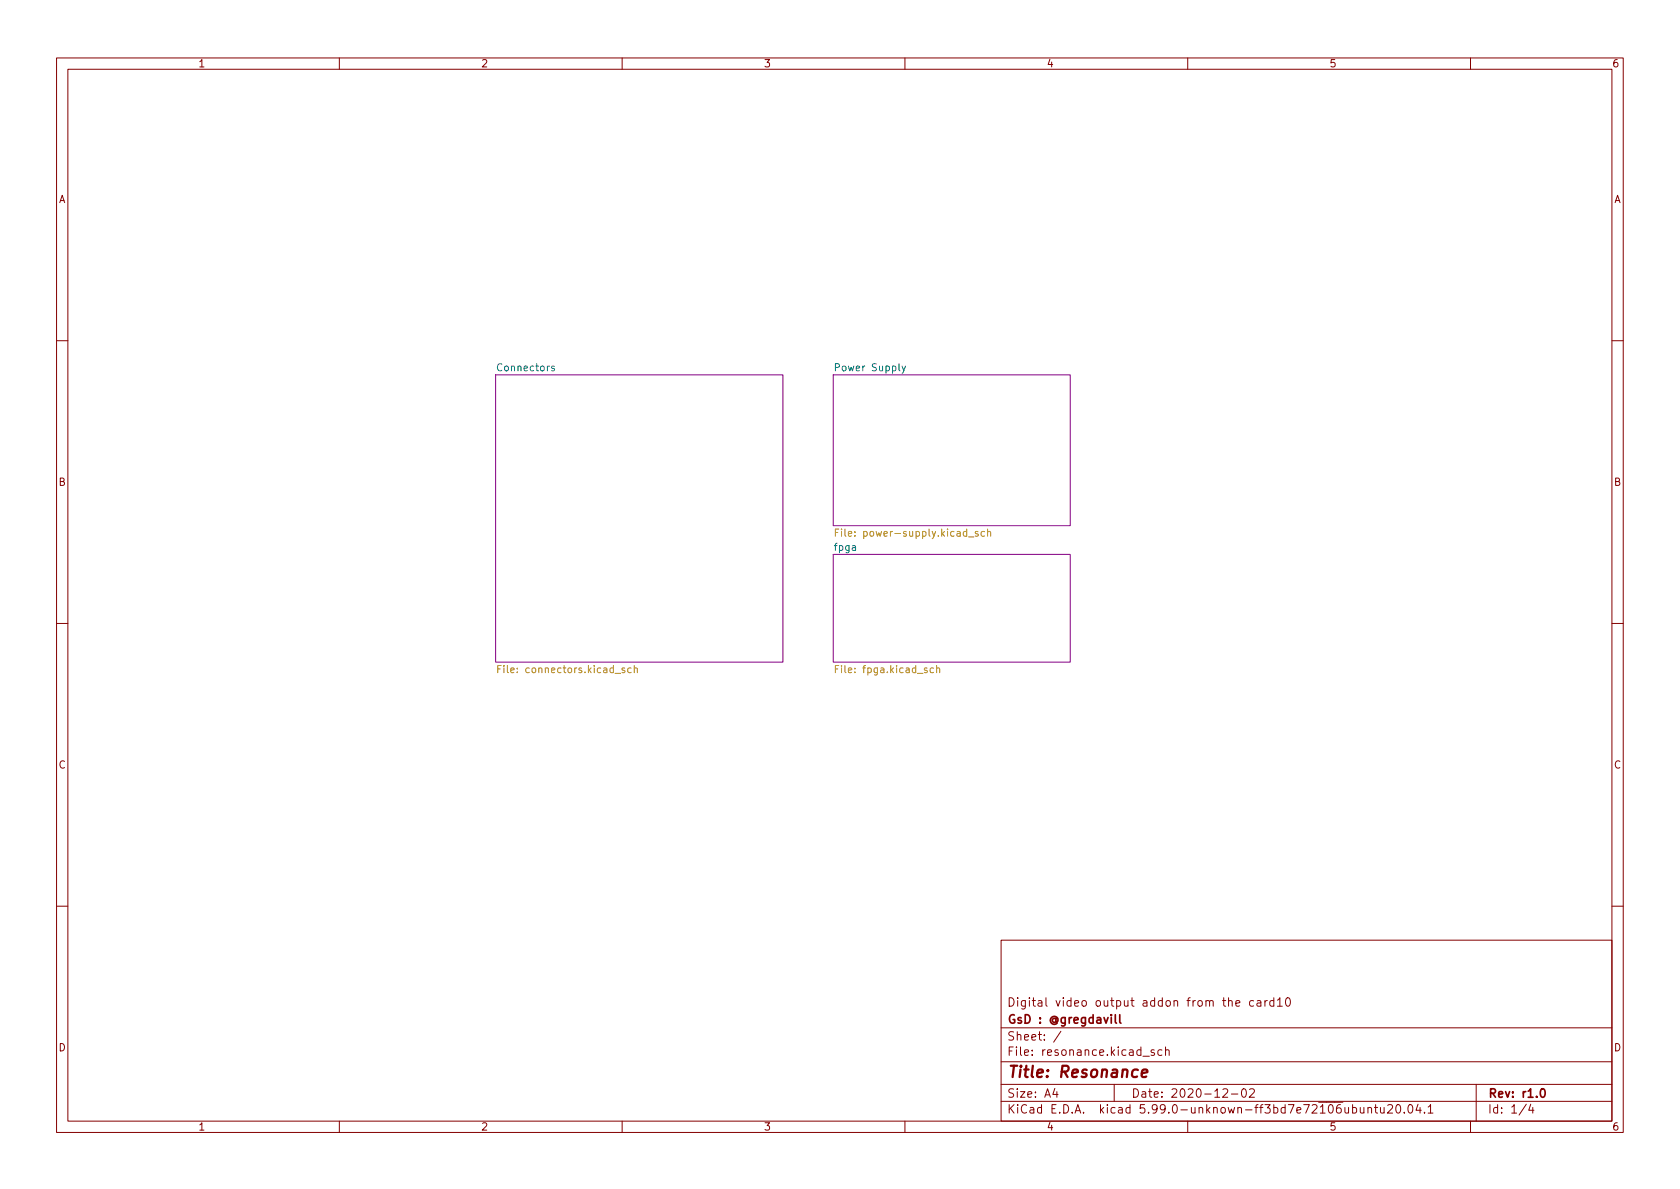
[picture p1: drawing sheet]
<svg xmlns="http://www.w3.org/2000/svg" width="297mm" height="210mm" viewBox="0 0 297 210" stroke-linecap="round" stroke-linejoin="round" font-family="sans-serif">
<g fill="none" stroke="#840000" stroke-width=".18">
<path d="M10 10.2h277v190.1h-277zM12 12.2h273v186.1h-273zM60 10.2v2M110 10.2v2M160 10.2v2M210 10.2v2M260 10.2v2M10 60.2h2M285 60.2h2M10 110.2h2M285 110.2h2M10 160.2h2"/>
<path d="M177 166.3h108v32h-108zM218.5 177.4l.7-.1-.1-.3-.4-.1-.2 .2 .1 .8h.5M221.6 177l-.4-.1-.3 .3v.4l.2 .3h.5M222.3 177h.6v.9M222.9 177.3l-.5 .1a.29 .29 0 0 0-.2 .2 .29 .29 0 0 0 .2 .3h.5M223.6 176.9v1M224.1 176.9l-.3 .1-.2 .2M225.2 177l-.4-.1-.3 .3v.4l.1 .3h.6M225.2 176.4v1.5M225.9 176.9l.4-.5v1.5M225.9 177.9h.8M227.4 176.6l.2-.2a.81 .81 0 0 1 .6 .7 .81 .81 0 0 1-.3 .8h-.1a.81 .81 0 0 1-.4-1.3z"/>
<path d="M285 160.2h2M60 198.3v2M110 198.3v2M160 198.3v2M177 194.8h108M177 191.8h108M177 187.8h108M177 181.8h108M186.5 192.5l-.4 1h1M186.9 193v1M187.6 182.4l-1.3 1.9M197 191.8v3"/>
<path d="M202.1 186.8h1.1M204.1 185.7l-.4-.1-.2 .2 .1 .3 .5 .1v.4h-.6M205.4 185.7l-.4-.1-.3 .3v.4l.2 .3h.5M206.1 185.8l.2-.2 .3 .1 .1 .9M206.1 185.1v1.5M210 198.3v2M216.2 192.7l.6-.2 .2 .2 .1 .3-1 1h1M217.7 193.5h1.2M219.7 192.6l.2-.1a.81 .81 0 0 1 .5 .7 .81 .81 0 0 1-.3 .8h-.1a.81 .81 0 0 1-.6-.6 .81 .81 0 0 1 .3-.8zM220.9 192.7l.6-.2 .2 .2 .1 .3-.9 1h.9M241.9 196l.2-.2 .3 .1 .1 .9M241.9 195.8v1"/>
<path d="M243 195.8h.6M243.2 195.3v1.3l.4 .2M244.1 195.8v1h.4l.2-.1M244.7 195.8v1M245.4 195.5l.5-.2 .2 .2 .1 .3-.9 1h.9M247 195.4l.1-.1a.81 .81 0 0 1 .6 .7 .81 .81 0 0 1-.3 .8h-.1a.81 .81 0 0 1-.6-.6 .81 .81 0 0 1 .3-.8zM248.3 196.7v.1M249.1 195.4l.2-.1a.81 .81 0 0 1 .6 .7 .81 .81 0 0 1-.3 .8h-.2a.81 .81 0 0 1-.5-.6 .81 .81 0 0 1 .2-.8zM250.7 195.3l-.3 1h.9M251.1 195.8v1M251.9 196.7v.1M252.5 195.8l.4-.5v1.5"/>
<path d="M252.5 196.8h.9M260 198.3v2M261 191.8v6.5M269.9 195.3l-1.3 1.9M270.6 195.3l-.3 1h.9M271 195.8v1"/>
</g>
<path d="M197.2 179.4v1.3l.2 .2M198 179.4v1.3l.2 .2M272.6 192.6l.1-.1a.81 .81 0 0 1 .6 .7 .81 .81 0 0 1-.3 .8h-.2a.82 .82 0 0 1-.5-.6 .82 .82 0 0 1 .3-.8z" fill="none" stroke="#840000" stroke-width=".3"/>
<path d="M201.9 189.8l1-.2-.1-.4-.5-.1-.4 .3v1l.2 .1 .6-.1" fill="none" stroke="#840000" stroke-width=".4"/>
<g fill="#fff" stroke="#fff" stroke-width=".18">
<path d="M147.3 66.3h41.9v26.7h-41.9z"/>
<path d="M147.3 98h41.9v19.1h-41.9z"/>
<path d="M87.6 66.3h50.8v50.8h-50.8z"/>
</g>
<path d="M87.6 66.3h50.8v50.8h-50.8zM147.3 66.3h41.9v26.7h-41.9zM147.3 98h41.9v19.1h-41.9z" fill="none" stroke="#840084" stroke-width=".18"/>
<path d="M98 64.8l-.3-.1-.2 .2 .1 .2 .4 .1v.3h-.5M159.5 64.7l.3 .9M160.1 64.7l-.4 1.2-.2 .1" fill="none" stroke="#008484" stroke-width=".18"/>
<g fill="none" stroke="#b58900" stroke-width=".18">
<path d="M147.7 94.2h.4M148.3 93.6h-.6v1.2M172.9 94h-.3l-.2 .2 .1 .1 .4 .2v.3h-.5M174.1 94h-.4l-.2 .2 .1 .6h.5M174.6 94.1l.2-.1h.3l.1 .8M174.6 93.6v1.2M88 118.3h.4M88.6 117.7h-.6v1.3M110.4 118.2l-.3-.1-.1 .2v.2l.4 .1v.3h-.4M111.6 118.2l-.4-.1-.2 .2 .1 .6h.5M112.1 118.2l.2-.1 .3 .1 .1 .8M112.1 117.7v1.3"/>
<path d="M147.7 118.3h.4M148.3 117.7h-.6v1.3M165.1 118.2l-.4-.1-.2 .2 .1 .6h.5M165.6 118.2l.2-.1 .3 .1v.8M165.6 117.7v1.3"/>
</g>
<text font-size="2.8" fill="#840000" x="178" y="190.6">Title: Resonance</text>
<g font-size="2.1" fill="#840000">
<text x="178" y="178">Digital video output addon from the card10</text>
<text x="178" y="184">Sheet: /</text>
<text x="178" y="181">GsD : @gregdavill</text>
<text x="178" y="186.7">File: resonance.kicad_sch</text>
<text x="178" y="196.9">KiCad E.D.A. kicad 5.99.0-unknown-ff3bd7e72~106~ubuntu20.04.1</text>
<text x="178" y="194.1">Size: A4</text>
<text x="200" y="194.1">Date: 2020-12-02</text>
<text x="263" y="194.1">Rev: r1.0</text>
<text x="263" y="196.9">Id: 1/4</text>
</g>
<g font-size="1.8" fill="#840000">
<text x="35" y="11.9">1</text>
<text x="85" y="11.9">2</text>
<text x="135" y="11.9">3</text>
<text x="185" y="11.9">4</text>
<text x="235" y="11.9">5</text>
<text x="285" y="11.9">6</text>
<text x="10.3" y="35.9">A</text>
<text x="285.3" y="35.9">A</text>
<text x="10.3" y="85.9">B</text>
<text x="285.3" y="85.9">B</text>
<text x="10.3" y="135.9">C</text>
<text x="285.3" y="135.9">C</text>
<text x="10.3" y="185.9">D</text>
<text x="285.3" y="185.9">D</text>
<text x="35" y="199.9">1</text>
<text x="85" y="199.9">2</text>
<text x="135" y="199.9">3</text>
<text x="185" y="199.9">4</text>
<text x="235" y="199.9">5</text>
<text x="285" y="199.9">6</text>
</g>
<g font-size="1.8" fill="#008484">
<text x="88.1" y="65.6">Connectors</text>
<text x="148" y="65.6">Power Supply</text>
<text x="147.6" y="97.4">fpga</text>
</g>
<g font-size="1.8" fill="#b58900">
<text x="149.1" y="94.9">File: power-supply.kicad_sch</text>
<text x="89" y="119">File: connectors.kicad_sch</text>
<text x="148.5" y="119">File: fpga.kicad_sch</text>
</g>
</svg>
